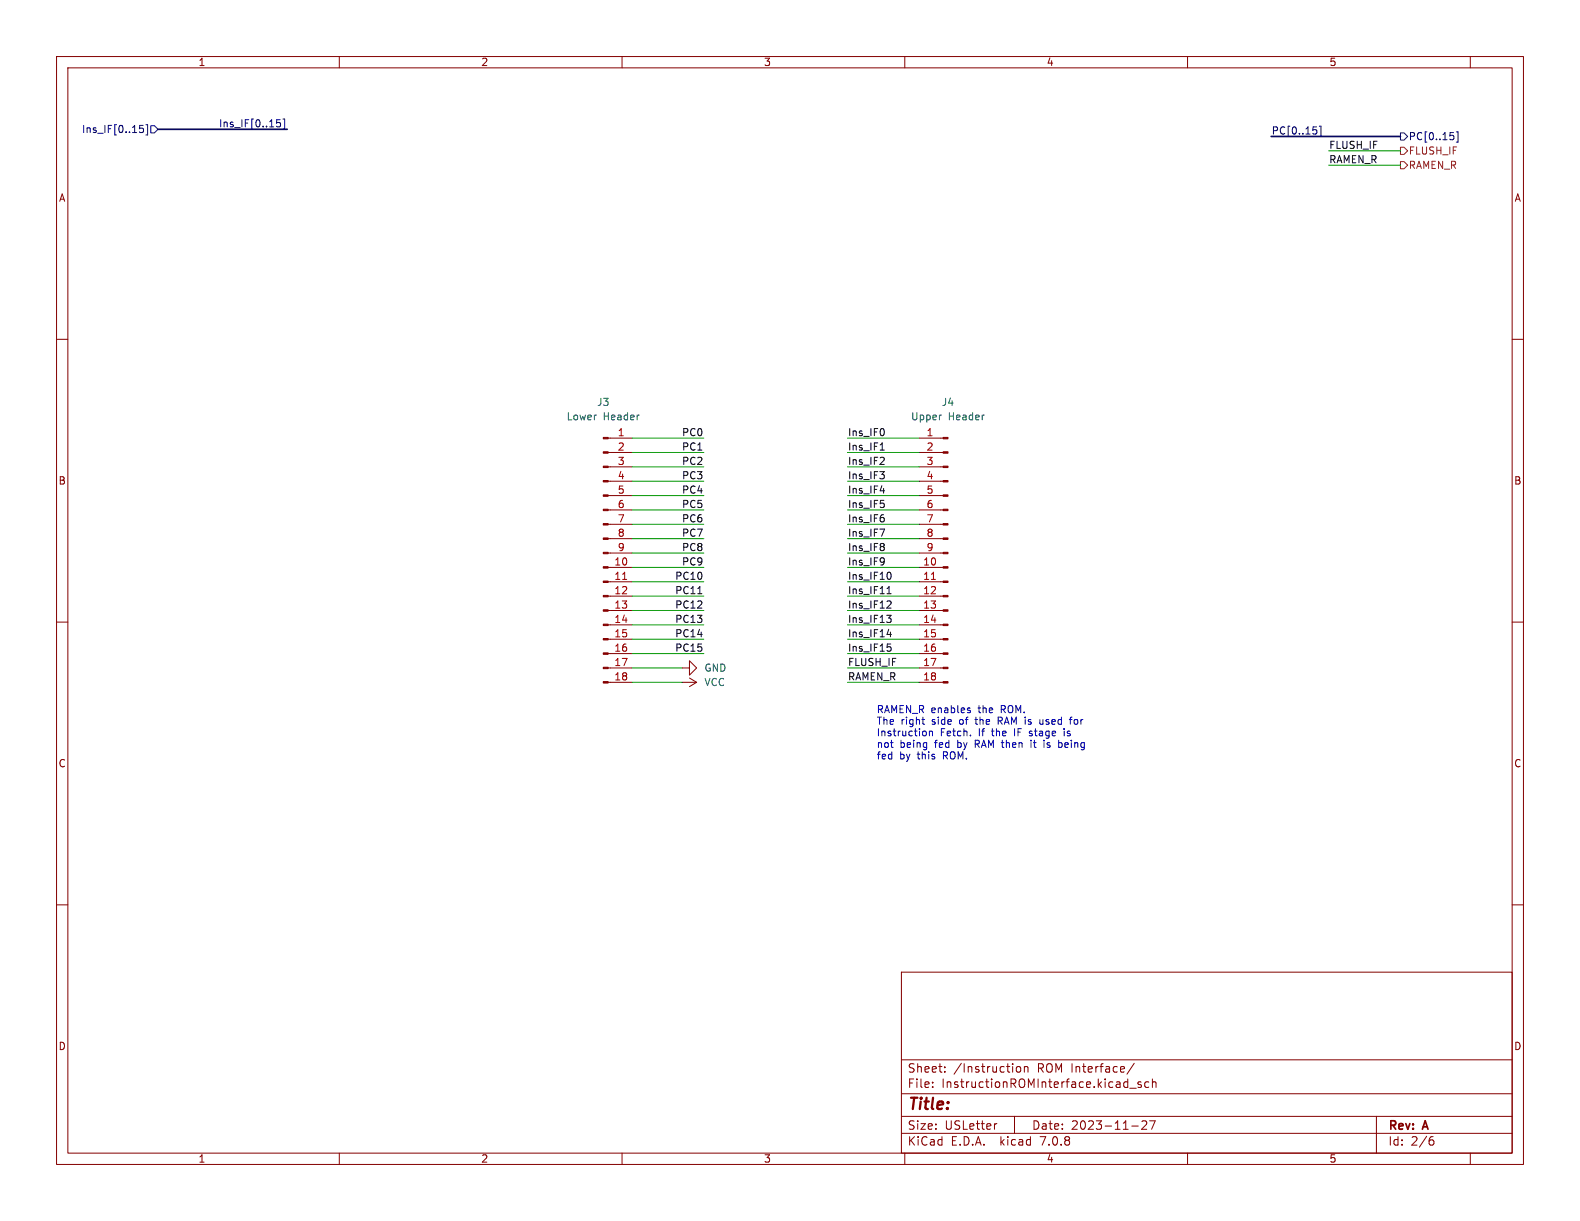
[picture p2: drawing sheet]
<svg xmlns="http://www.w3.org/2000/svg" width="279mm" height="216mm" viewBox="0 0 279 216" stroke-linecap="round" stroke-linejoin="round" font-family="sans-serif">
<g fill="none" stroke="#840000" stroke-width=".18">
<path d="M10 10h259.4v195.9h-259.4zM12 12h255.4v191.9h-255.4zM60 10v2M110 10v2M160 10v2M210 10v2M260 10v2M10 60h2M267.4 60h2M107.5 77.5h4.3M162.6 77.5h4.2M107.5 97.8h4.3"/>
<path d="M107.5 95.3h4.3M107.5 92.7h4.3M107.5 90.2h4.3M107.5 87.6h4.3M107.5 85.1h4.3M107.5 82.6h4.3M107.5 80h4.3M162.6 97.8h4.2M162.6 95.3h4.2M162.6 92.7h4.2M162.6 90.2h4.2M162.6 87.6h4.2"/>
<path d="M162.6 85.1h4.2M162.6 82.6h4.2M162.6 80h4.2M10 110h2M107.5 118.1h4.3M107.5 115.6h4.3M107.5 113h4.3M107.5 110.5h4.3M107.5 108h4.3M107.5 105.4h4.3M107.5 102.9h4.3M107.5 100.3h4.3"/>
<path d="M120.6 118.1h1.3v-1.3l1.3 1.3-1.3 1.3v-1.3M121.9 119.9l1.3 .8M162.6 118.1h4.2M162.6 115.6h4.2M162.6 113h4.2M162.6 110.5h4.2M162.6 108h4.2M162.6 105.4h4.2M162.6 102.9h4.2M162.6 100.3h4.2M267.4 110h2M107.5 120.7h4.3"/>
<path d="M120.6 120.7h2.6M123.2 120.7l-1.3 .7M162.6 120.7h4.2M10 160h2M267.4 160h2M159.4 171.9h108v32h-108zM159.4 197.4h108M159.4 193.4h108M159.4 187.4h108M164.9 192.1v.2M164.9 191.4v.1M167.1 189.4v.2"/>
<path d="M167.1 188.7v.1M176.3 198.7l-.3 .1M179.4 197.4v3M179.8 188.7l.2-.1 .4 .1 .1 .6-.1 .2-.4 .1-.2-.2zM181.1 188.7l.3-.1 .3 .1 .1 .9M181.1 188.6v1M199.8 192.4h1.1M200.1 199.1h1.2M200.6 188l-1.3 1.9M201.8 191.4l-.4-.1-.2 .2 .1 .2 .5 .2v.3h-.6M201.9 198.3l.6-.1 .2 .1 .1 .3-.9 1.1h.9M203.1 191.4l-.4-.1-.3 .3v.4l.2 .2h.5"/>
<path d="M203.3 198.2h1l-.7 1.5M203.8 191.4l.2-.1 .4 .1v.9M203.8 190.8v1.5M243.4 197.4v6.5M60 203.9v2M110 203.9v2M159.4 200.4h108M160 203.9v2M210 203.9v2M253 201.6h.3l.3 .2-.1 .5-.5 .2M253.4 201l-.4 .1M260 203.9v2"/>
</g>
<g fill="#840000" stroke="#840000" stroke-width=".18">
<path d="M106.7 120.5h.8v.3h-.8z"/>
<path d="M106.7 118h.8v.2h-.8z"/>
<path d="M106.7 115.4h.8v.3h-.8z"/>
<path d="M106.7 112.9h.8v.3h-.8z"/>
<path d="M106.7 110.4h.8v.2h-.8z"/>
<path d="M106.7 107.8h.8v.3h-.8z"/>
<path d="M106.7 105.3h.8v.2h-.8z"/>
<path d="M106.7 102.7h.8v.3h-.8z"/>
<path d="M106.7 100.2h.8v.3h-.8z"/>
<path d="M106.7 97.7h.8v.2h-.8z"/>
<path d="M106.7 95.1h.8v.3h-.8z"/>
<path d="M106.7 92.6h.8v.2h-.8z"/>
<path d="M106.7 90h.8v.3h-.8z"/>
<path d="M106.7 87.5h.8v.3h-.8z"/>
<path d="M106.7 85h.8v.2h-.8z"/>
<path d="M106.7 82.4h.8v.3h-.8z"/>
<path d="M106.7 79.9h.8v.2h-.8z"/>
<path d="M106.7 77.3h.8v.3h-.8z"/>
<path d="M166.8 120.5h.8v.3h-.8z"/>
<path d="M166.8 118h.8v.2h-.8z"/>
<path d="M166.8 115.4h.8v.3h-.8z"/>
<path d="M166.8 112.9h.8v.3h-.8z"/>
<path d="M166.8 110.4h.8v.2h-.8z"/>
<path d="M166.8 107.8h.8v.3h-.8z"/>
<path d="M166.8 105.3h.8v.2h-.8z"/>
<path d="M166.8 102.7h.8v.3h-.8z"/>
<path d="M166.8 100.2h.8v.3h-.8z"/>
<path d="M166.8 97.7h.8v.2h-.8z"/>
<path d="M166.8 95.1h.8v.3h-.8z"/>
<path d="M166.8 92.6h.8v.2h-.8z"/>
<path d="M166.8 90h.8v.3h-.8z"/>
<path d="M166.8 87.5h.8v.3h-.8z"/>
<path d="M166.8 85h.8v.2h-.8z"/>
<path d="M166.8 82.4h.8v.3h-.8z"/>
<path d="M166.8 79.9h.8v.2h-.8z"/>
<path d="M166.8 77.3h.8v.3h-.8z"/>
</g>
<path d="M110.1 102.5h.7M164.7 102.5h.7" fill="none" stroke="#a90000" stroke-width=".18"/>
<path d="M166.4 73.4h.1" fill="none" stroke="#006464" stroke-width=".18"/>
<g fill="none" stroke="#000084" stroke-width=".18">
<path d="M24.7 22.2h.6M24.7 22.7h.4l.3 .2-.1 .5h-.6M25.8 22h.3v1.9h-.3M26.7 22.2h.6l.6 .7-.6 .6h-.6zM48.9 21.7l.5-.1 .2 .3-.1 .5h-.6M48.9 21.2h.7M50 21h.3v1.9h-.3M232.2 22.4h.6M232.6 22.9l.3 .3v.3l-.3 .2M233.3 22.3h.3v1.8h-.3M247.6 23.5h.7l.6 .6-.6 .7h-.7zM256.4 23.4h.6"/>
<path d="M256.9 23.9l.2 .3v.3l-.2 .2M257.5 23.3h.3v1.8h-.3"/>
</g>
<path d="M247.6 26h.7l.6 .7-.6 .6h-.7zM247.6 28.6h.7l.6 .6-.6 .6h-.7z" fill="none" stroke="#725600" stroke-width=".18"/>
<g fill="none" stroke="#0f0f0f" stroke-width=".18">
<path d="M155.6 79.6h.8M156.3 76v.8M155.6 83.4h.8l-.5 .5M155.6 93.6h.8l-.5 1.2M155.6 86.8h.8M155.7 88.5h.6M156.2 80.9l.2 .2-.1 .3-.7 .7h.8M156.2 89l.2 .2-.2 .5M156.2 96.2l.2 .1-.2 .3M156.2 96.7l.2 .2-.2 .4M156.2 98.7l.1 .1a1.07 1.07 0 0 1-.1 1M156.3 84v.5"/>
<path d="M156.3 91.6v.6M156.4 99.2l-.2 .2M123.4 105h.7M156.8 108.8h.8l-.4 .5 .3 .1 .1 .4-.3 .3h-.3M156.9 112.2h.7M156.9 105h.7M156.9 113.9h.6M157 104l.2-.3v1.3M157 114.4h.3l.3 .2-.1 .4-.5 .1M157 106.3h.5l.1 .3-.8 .9h.8M157.3 101.2a.79 .79 0 0 1 0 1.2M157.5 111.8v.8"/>
</g>
<g fill="none" stroke="#0000c2" stroke-width=".18">
<path d="M163 127.2h.5M163.3 128l.2 .1M163.6 129.3l.2 .2v.4l-.2 .2M164.4 129.4l.1-.1h.3l.1 .8M164.4 129.3v.8M171.2 125.6l.4 .1v.1l-.2 .2h-.2M171.2 125.2h.4M171.6 130v.1M176.5 127.5h.5M177 126.8h-.5v1.3M182 130.1h.1M182.2 129.3l-.2 .2 .2 .2"/>
<path d="M182.3 131.3v.9M183.9 127.9l.2 .2 .3-.1M184.6 131.3v.9M187.3 131.3h.3l.2 .3v.4l-.5 .2M188.2 128.8v.2M188.2 129.3v.8M189.1 127.2h.5M189.6 126.8l-.3 .2v1.1"/>
</g>
<path d="M27.9 22.9h22.9M224.8 24.1h22.8" fill="none" stroke="#000084" stroke-width=".3"/>
<g fill="none" stroke="#009600" stroke-width=".18">
<path d="M234.9 29.2h12.7M234.9 26.7h12.7M111.8 77.5h12.7M149.9 77.5h12.7M111.8 87.6h12.7M111.8 90.2h12.7M111.8 92.7h12.7M111.8 85.1h12.7M111.8 80h12.7M111.8 97.8h12.7M111.8 95.3h12.7M111.8 82.6h12.7"/>
<path d="M149.9 87.6h12.7M149.9 90.2h12.7M149.9 92.7h12.7M149.9 85.1h12.7M149.9 80h12.7M149.9 97.8h12.7M149.9 95.3h12.7M149.9 82.6h12.7M111.8 113h12.7M111.8 108h12.7M111.8 100.3h12.7M111.8 118.1h8.8"/>
<path d="M111.8 115.6h12.7M111.8 102.9h12.7M111.8 105.4h12.7M111.8 110.5h12.7M149.9 113h12.7M149.9 108h12.7M149.9 100.3h12.7M149.9 118.1h12.7M149.9 115.6h12.7M149.9 102.9h12.7M149.9 105.4h12.7M149.9 110.5h12.7"/>
<path d="M111.8 120.7h8.8M149.9 120.7h12.7"/>
</g>
<text font-size="2.8" fill="#840000" x="160.4" y="196.8">Title:</text>
<g font-size="2.1" fill="#840000">
<text x="160.4" y="189.9">Sheet:</text>
<text x="168.6" y="189.9">/Instruction</text>
<text x="183.5" y="189.9">ROM Interface/</text>
<text x="160.4" y="192.6">File:</text>
<text x="166.5" y="192.6">InstructionROMInterface.kicad_sch</text>
<text x="160.4" y="202.8">KiCad</text>
<text x="160.4" y="200">Size:</text>
<text x="167.1" y="200">USLetter</text>
<text x="168.1" y="202.8">E.D.A.</text>
<text x="177" y="202.8">kicad</text>
<text x="182.4" y="200">Date:</text>
<text x="184.2" y="202.8">7.0.8</text>
<text x="189.4" y="200">2023-11-27</text>
<text x="245.4" y="200.2">Rev:</text>
<text x="245.4" y="202.8">Id:</text>
<text x="249.5" y="202.8">2/6</text>
<text x="251.8" y="200.2">A</text>
</g>
<g font-size="1.8" fill="#840000">
<text x="35" y="11.9">1</text>
<text x="85" y="11.9">2</text>
<text x="135" y="11.9">3</text>
<text x="185" y="11.9">4</text>
<text x="235" y="11.9">5</text>
<text x="10.3" y="35.9">A</text>
<text x="267.7" y="35.9">A</text>
<text x="10.3" y="85.9">B</text>
<text x="267.7" y="85.9">B</text>
<text x="10.3" y="135.9">C</text>
<text x="267.7" y="135.9">C</text>
<text x="10.3" y="185.9">D</text>
<text x="267.7" y="185.9">D</text>
<text x="35" y="205.8">1</text>
<text x="85" y="205.8">2</text>
<text x="135" y="205.8">3</text>
<text x="185" y="205.8">4</text>
<text x="235" y="205.8">5</text>
</g>
<g font-size="1.8" fill="#000084">
<text x="14.4" y="23.7">Ins_IF[0..15]</text>
<text x="38.6" y="22.6">Ins_IF[0..15]</text>
<text x="224.8" y="23.9">PC[0..15]</text>
<text x="249" y="25">PC[0..15]</text>
</g>
<g font-size="1.8" fill="#0f0f0f">
<text x="234.9" y="28.9">RAMEN_R</text>
<text x="234.9" y="26.4">FLUSH_IF</text>
<text x="120.5" y="77.2">PC0</text>
<text x="149.9" y="77.2">Ins_IF0</text>
<text x="120.5" y="82.3">PC2</text>
<text x="120.5" y="79.7">PC1</text>
<text x="149.9" y="79.7">Ins_IF1</text>
<text x="149.9" y="82.3">Ins_IF2</text>
<text x="120.5" y="87.4">PC4</text>
<text x="120.5" y="89.9">PC5</text>
<text x="120.5" y="84.8">PC3</text>
<text x="149.9" y="87.4">Ins_IF4</text>
<text x="149.9" y="84.8">Ins_IF3</text>
<text x="149.9" y="89.9">Ins_IF5</text>
<text x="120.5" y="92.4">PC6</text>
<text x="120.5" y="95">PC7</text>
<text x="149.9" y="92.4">Ins_IF6</text>
<text x="149.9" y="95">Ins_IF7</text>
<text x="120.5" y="97.5">PC8</text>
<text x="120.5" y="100.1">PC9</text>
<text x="149.9" y="97.5">Ins_IF8</text>
<text x="149.9" y="100.1">Ins_IF9</text>
<text x="119.3" y="107.7">PC12</text>
<text x="119.3" y="105.1">PC11</text>
<text x="119.3" y="102.6">PC10</text>
<text x="149.9" y="105.1">Ins_IF11</text>
<text x="149.9" y="107.7">Ins_IF12</text>
<text x="149.9" y="102.6">Ins_IF10</text>
<text x="119.3" y="112.8">PC14</text>
<text x="119.3" y="110.2">PC13</text>
<text x="149.9" y="112.8">Ins_IF14</text>
<text x="149.9" y="110.2">Ins_IF13</text>
<text x="119.3" y="115.3">PC15</text>
<text x="149.9" y="117.8">FLUSH_IF</text>
<text x="149.9" y="115.3">Ins_IF15</text>
<text x="149.9" y="120.4">RAMEN_R</text>
</g>
<g font-size="1.8" fill="#725600">
<text x="249" y="27.5">FLUSH_IF</text>
<text x="249" y="30.1">RAMEN_R</text>
</g>
<g font-size="1.8" fill="#006464">
<text x="105.5" y="72">J3</text>
<text x="166.4" y="72">J4</text>
<text x="100.1" y="74.5">Lower</text>
<text x="106.7" y="74.5">Header</text>
<text x="161" y="74.5">Upper</text>
<text x="167.7" y="74.5">Header</text>
<text x="124.5" y="119">GND</text>
<text x="124.5" y="121.5">VCC</text>
</g>
<g font-size="1.8" fill="#a90000">
<text x="109.1" y="77.2">1</text>
<text x="163.8" y="77.2">1</text>
<text x="109.1" y="79.8">2</text>
<text x="109.1" y="82.3">3</text>
<text x="163.8" y="79.8">2</text>
<text x="163.8" y="82.3">3</text>
<text x="109.1" y="84.8">4</text>
<text x="109.1" y="87.4">5</text>
<text x="109.1" y="89.9">6</text>
<text x="163.8" y="84.8">4</text>
<text x="163.8" y="87.4">5</text>
<text x="163.8" y="89.9">6</text>
<text x="109.1" y="92.5">7</text>
<text x="109.1" y="95">8</text>
<text x="163.8" y="92.5">7</text>
<text x="163.8" y="95">8</text>
<text x="108.5" y="100.1">10</text>
<text x="109.1" y="97.5">9</text>
<text x="163.2" y="100.1">10</text>
<text x="163.8" y="97.5">9</text>
<text x="108.5" y="102.6">11</text>
<text x="108.5" y="105.2">12</text>
<text x="108.5" y="107.7">13</text>
<text x="163.2" y="102.6">11</text>
<text x="163.2" y="105.2">12</text>
<text x="163.2" y="107.7">13</text>
<text x="108.5" y="110.2">14</text>
<text x="108.5" y="112.8">15</text>
<text x="163.2" y="110.2">14</text>
<text x="163.2" y="112.8">15</text>
<text x="108.5" y="115.3">16</text>
<text x="108.5" y="117.9">17</text>
<text x="163.2" y="115.3">16</text>
<text x="163.2" y="117.9">17</text>
<text x="108.5" y="120.4">18</text>
<text x="163.2" y="120.4">18</text>
</g>
<g font-size="1.8" fill="#0000c2">
<text x="154.9" y="126.2">RAMEN_R enables</text>
<text x="154.9" y="128.2">The</text>
<text x="154.9" y="130.3">Instruction</text>
<text x="159.3" y="128.2">right</text>
<text x="164.9" y="128.2">side</text>
<text x="166.3" y="130.3">Fetch.</text>
<text x="169.9" y="128.2">of</text>
<text x="173" y="128.2">the</text>
<text x="173.1" y="126.2">the</text>
<text x="173.2" y="130.3">If</text>
<text x="175.7" y="130.3">the</text>
<text x="177.1" y="128.2">RAM is</text>
<text x="177.3" y="126.2">ROM.</text>
<text x="179.8" y="130.3">IF</text>
<text x="182.7" y="130.3">stage</text>
<text x="184.9" y="128.2">used</text>
<text x="189" y="130.3">is</text>
<text x="190.5" y="128.2">for</text>
<text x="154.9" y="132.3">not</text>
<text x="154.9" y="134.4">fed</text>
<text x="159.1" y="134.4">by</text>
<text x="159.1" y="132.3">being</text>
<text x="162.4" y="134.4">this</text>
<text x="165.4" y="132.3">fed</text>
<text x="167" y="134.4">ROM.</text>
<text x="169.6" y="132.3">by</text>
<text x="172.9" y="132.3">RAM then</text>
<text x="183.1" y="132.3">it</text>
<text x="185.6" y="132.3">is</text>
<text x="188.4" y="132.3">being</text>
</g>
</svg>
